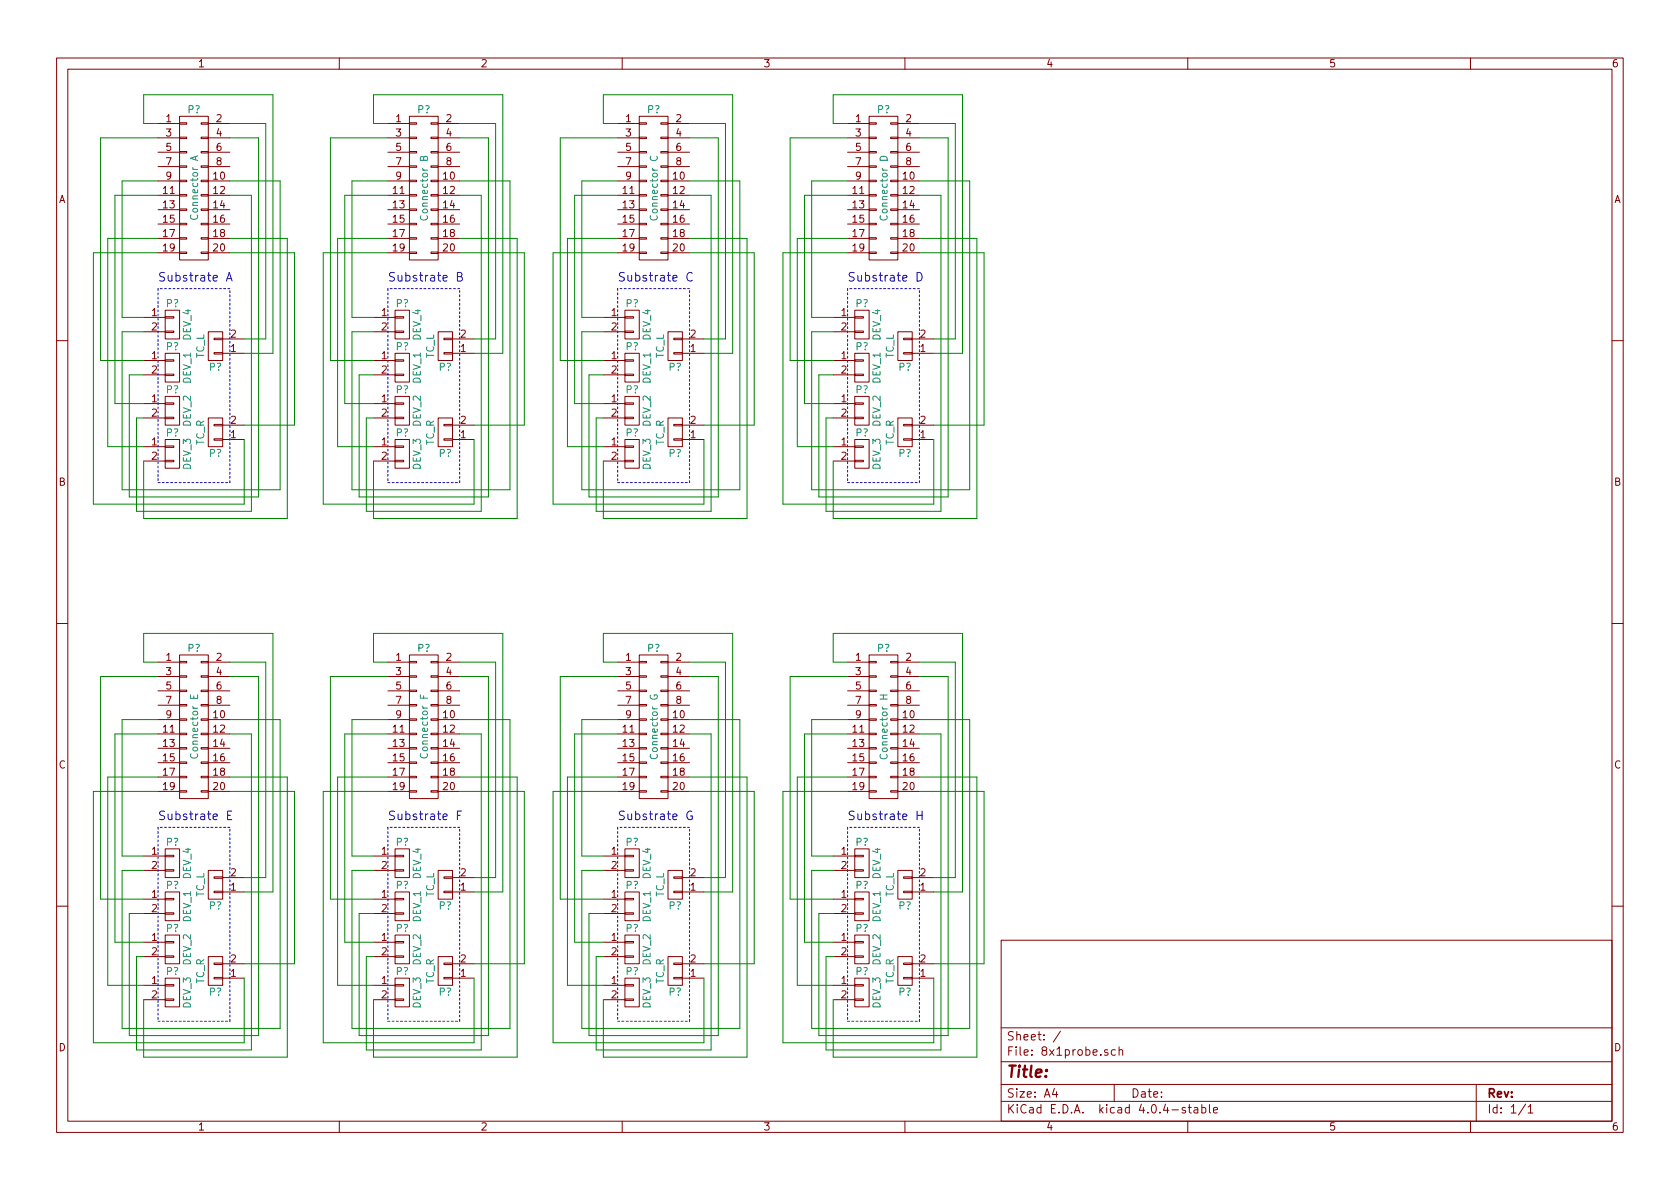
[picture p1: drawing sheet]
EESchema Schematic File Version 2
LIBS:power
LIBS:device
LIBS:transistors
LIBS:conn
LIBS:linear
LIBS:regul
LIBS:74xx
LIBS:cmos4000
LIBS:adc-dac
LIBS:memory
LIBS:xilinx
LIBS:microcontrollers
LIBS:dsp
LIBS:microchip
LIBS:analog_switches
LIBS:motorola
LIBS:texas
LIBS:intel
LIBS:audio
LIBS:interface
LIBS:digital-audio
LIBS:philips
LIBS:display
LIBS:cypress
LIBS:siliconi
LIBS:opto
LIBS:atmel
LIBS:contrib
LIBS:valves
LIBS:8x1probe-cache
EELAYER 25 0
EELAYER END
$Descr A4 11693 8268
encoding utf-8
Sheet 1 1
Title ""
Date ""
Rev ""
Comp ""
Comment1 ""
Comment2 ""
Comment3 ""
Comment4 ""
$EndDescr
$Comp
L CONN_01X02 P?
U 1 1
P 1200 6300
F 0 "P?" H 1200 6450 50  0000 C CNN
F 1 "DEV_1" V 1300 6300 50  0000 C CNN
F 2 "" H 1200 6300 50  0000 C CNN
F 3 "" H 1200 6300 50  0000 C CNN
	1    1200 6300
	1    0    0    -1  
$EndComp
$Comp
L CONN_01X02 P?
U 1 1
P 1200 6600
F 0 "P?" H 1200 6750 50  0000 C CNN
F 1 "DEV_2" V 1300 6600 50  0000 C CNN
F 2 "" H 1200 6600 50  0000 C CNN
F 3 "" H 1200 6600 50  0000 C CNN
	1    1200 6600
	1    0    0    -1  
$EndComp
$Comp
L CONN_01X02 P?
U 1 1
P 1200 6900
F 0 "P?" H 1200 7050 50  0000 C CNN
F 1 "DEV_3" V 1300 6900 50  0000 C CNN
F 2 "" H 1200 6900 50  0000 C CNN
F 3 "" H 1200 6900 50  0000 C CNN
	1    1200 6900
	1    0    0    -1  
$EndComp
$Comp
L CONN_01X02 P?
U 1 1
P 1500 6150
F 0 "P?" H 1500 6300 50  0000 C CNN
F 1 "TC_L" V 1600 6150 50  0000 C CNN
F 2 "" H 1500 6150 50  0000 C CNN
F 3 "" H 1500 6150 50  0000 C CNN
	1    1500 6150
	-1   0    0    1   
$EndComp
$Comp
L CONN_01X02 P?
U 1 1
P 1200 6000
F 0 "P?" H 1200 6150 50  0000 C CNN
F 1 "DEV_4" V 1300 6000 50  0000 C CNN
F 2 "" H 1200 6000 50  0000 C CNN
F 3 "" H 1200 6000 50  0000 C CNN
	1    1200 6000
	1    0    0    -1  
$EndComp
$Comp
L CONN_01X02 P?
U 1 1
P 1500 6750
F 0 "P?" H 1500 6900 50  0000 C CNN
F 1 "TC_R" V 1600 6750 50  0000 C CNN
F 2 "" H 1500 6750 50  0000 C CNN
F 3 "" H 1500 6750 50  0000 C CNN
	1    1500 6750
	-1   0    0    1   
$EndComp
Wire Notes Line
	1100 5750 1100 7100
Wire Notes Line
	1100 7100 1600 7100
Wire Notes Line
	1600 7100 1600 5750
Wire Notes Line
	1600 5750 1100 5750
Text Notes 1100 5700 0    60   ~ 0
Substrate E
$Comp
L CONN_02X10 P?
U 1 1
P 1350 5050
F 0 "P?" H 1350 5600 50  0000 C CNN
F 1 "Connector E" V 1350 5050 50  0000 C CNN
F 2 "" H 1350 3850 50  0000 C CNN
F 3 "" H 1350 3850 50  0000 C CNN
	1    1350 5050
	1    0    0    -1  
$EndComp
Wire Wire Line
	1700 6100 1850 6100
Wire Wire Line
	1850 6100 1850 4600
Wire Wire Line
	1850 4600 1600 4600
Wire Wire Line
	1700 6200 1900 6200
Wire Wire Line
	1900 6200 1900 4400
Wire Wire Line
	1900 4400 1000 4400
Wire Wire Line
	1000 4400 1000 4600
Wire Wire Line
	1000 4600 1100 4600
Wire Wire Line
	1700 6700 2050 6700
Wire Wire Line
	2050 6700 2050 5500
Wire Wire Line
	2050 5500 1600 5500
Wire Wire Line
	1700 6800 1700 7250
Wire Wire Line
	1700 7250 650  7250
Wire Wire Line
	650  7250 650  5500
Wire Wire Line
	650  5500 1100 5500
Wire Wire Line
	1000 6250 700  6250
Wire Wire Line
	700  6250 700  4700
Wire Wire Line
	700  4700 1100 4700
Wire Wire Line
	1000 6850 750  6850
Wire Wire Line
	750  6850 750  5400
Wire Wire Line
	750  5400 1100 5400
Wire Wire Line
	1000 6550 800  6550
Wire Wire Line
	800  6550 800  5100
Wire Wire Line
	800  5100 1100 5100
Wire Wire Line
	1000 5950 850  5950
Wire Wire Line
	850  5950 850  5000
Wire Wire Line
	850  5000 1100 5000
Wire Wire Line
	1000 6050 850  6050
Wire Wire Line
	850  6050 850  7150
Wire Wire Line
	850  7150 1950 7150
Wire Wire Line
	1950 7150 1950 5000
Wire Wire Line
	1950 5000 1600 5000
Wire Wire Line
	1000 6350 900  6350
Wire Wire Line
	900  6350 900  7200
Wire Wire Line
	900  7200 1800 7200
Wire Wire Line
	1800 7200 1800 4700
Wire Wire Line
	1800 4700 1600 4700
Wire Wire Line
	1000 6650 950  6650
Wire Wire Line
	950  6650 950  7300
Wire Wire Line
	950  7300 1750 7300
Wire Wire Line
	1750 7300 1750 5100
Wire Wire Line
	1750 5100 1600 5100
Wire Wire Line
	1000 6950 1000 7350
Wire Wire Line
	1000 7350 2000 7350
Wire Wire Line
	2000 7350 2000 5400
Wire Wire Line
	2000 5400 1600 5400
$Comp
L CONN_01X02 P?
U 1 1
P 1200 2550
F 0 "P?" H 1200 2700 50  0000 C CNN
F 1 "DEV_1" V 1300 2550 50  0000 C CNN
F 2 "" H 1200 2550 50  0000 C CNN
F 3 "" H 1200 2550 50  0000 C CNN
	1    1200 2550
	1    0    0    -1  
$EndComp
$Comp
L CONN_01X02 P?
U 1 1
P 1200 2850
F 0 "P?" H 1200 3000 50  0000 C CNN
F 1 "DEV_2" V 1300 2850 50  0000 C CNN
F 2 "" H 1200 2850 50  0000 C CNN
F 3 "" H 1200 2850 50  0000 C CNN
	1    1200 2850
	1    0    0    -1  
$EndComp
$Comp
L CONN_01X02 P?
U 1 1
P 1200 3150
F 0 "P?" H 1200 3300 50  0000 C CNN
F 1 "DEV_3" V 1300 3150 50  0000 C CNN
F 2 "" H 1200 3150 50  0000 C CNN
F 3 "" H 1200 3150 50  0000 C CNN
	1    1200 3150
	1    0    0    -1  
$EndComp
$Comp
L CONN_01X02 P?
U 1 1
P 1500 2400
F 0 "P?" H 1500 2550 50  0000 C CNN
F 1 "TC_L" V 1600 2400 50  0000 C CNN
F 2 "" H 1500 2400 50  0000 C CNN
F 3 "" H 1500 2400 50  0000 C CNN
	1    1500 2400
	-1   0    0    1   
$EndComp
$Comp
L CONN_01X02 P?
U 1 1
P 1200 2250
F 0 "P?" H 1200 2400 50  0000 C CNN
F 1 "DEV_4" V 1300 2250 50  0000 C CNN
F 2 "" H 1200 2250 50  0000 C CNN
F 3 "" H 1200 2250 50  0000 C CNN
	1    1200 2250
	1    0    0    -1  
$EndComp
$Comp
L CONN_01X02 P?
U 1 1
P 1500 3000
F 0 "P?" H 1500 3150 50  0000 C CNN
F 1 "TC_R" V 1600 3000 50  0000 C CNN
F 2 "" H 1500 3000 50  0000 C CNN
F 3 "" H 1500 3000 50  0000 C CNN
	1    1500 3000
	-1   0    0    1   
$EndComp
Wire Notes Line
	1100 2000 1100 3350
Wire Notes Line
	1100 3350 1600 3350
Wire Notes Line
	1600 3350 1600 2000
Wire Notes Line
	1600 2000 1100 2000
Text Notes 1100 1950 0    60   ~ 0
Substrate A
$Comp
L CONN_02X10 P?
U 1 1
P 1350 1300
F 0 "P?" H 1350 1850 50  0000 C CNN
F 1 "Connector A" V 1350 1300 50  0000 C CNN
F 2 "" H 1350 100 50  0000 C CNN
F 3 "" H 1350 100 50  0000 C CNN
	1    1350 1300
	1    0    0    -1  
$EndComp
Wire Wire Line
	1700 2350 1850 2350
Wire Wire Line
	1850 2350 1850 850 
Wire Wire Line
	1850 850  1600 850 
Wire Wire Line
	1700 2450 1900 2450
Wire Wire Line
	1900 2450 1900 650 
Wire Wire Line
	1900 650  1000 650 
Wire Wire Line
	1000 650  1000 850 
Wire Wire Line
	1000 850  1100 850 
Wire Wire Line
	1700 2950 2050 2950
Wire Wire Line
	2050 2950 2050 1750
Wire Wire Line
	2050 1750 1600 1750
Wire Wire Line
	1700 3050 1700 3500
Wire Wire Line
	1700 3500 650  3500
Wire Wire Line
	650  3500 650  1750
Wire Wire Line
	650  1750 1100 1750
Wire Wire Line
	1000 2500 700  2500
Wire Wire Line
	700  2500 700  950 
Wire Wire Line
	700  950  1100 950 
Wire Wire Line
	1000 3100 750  3100
Wire Wire Line
	750  3100 750  1650
Wire Wire Line
	750  1650 1100 1650
Wire Wire Line
	1000 2800 800  2800
Wire Wire Line
	800  2800 800  1350
Wire Wire Line
	800  1350 1100 1350
Wire Wire Line
	1000 2200 850  2200
Wire Wire Line
	850  2200 850  1250
Wire Wire Line
	850  1250 1100 1250
Wire Wire Line
	1000 2300 850  2300
Wire Wire Line
	850  2300 850  3400
Wire Wire Line
	850  3400 1950 3400
Wire Wire Line
	1950 3400 1950 1250
Wire Wire Line
	1950 1250 1600 1250
Wire Wire Line
	1000 2600 900  2600
Wire Wire Line
	900  2600 900  3450
Wire Wire Line
	900  3450 1800 3450
Wire Wire Line
	1800 3450 1800 950 
Wire Wire Line
	1800 950  1600 950 
Wire Wire Line
	1000 2900 950  2900
Wire Wire Line
	950  2900 950  3550
Wire Wire Line
	950  3550 1750 3550
Wire Wire Line
	1750 3550 1750 1350
Wire Wire Line
	1750 1350 1600 1350
Wire Wire Line
	1000 3200 1000 3600
Wire Wire Line
	1000 3600 2000 3600
Wire Wire Line
	2000 3600 2000 1650
Wire Wire Line
	2000 1650 1600 1650
$Comp
L CONN_01X02 P?
U 1 1
P 2800 6300
F 0 "P?" H 2800 6450 50  0000 C CNN
F 1 "DEV_1" V 2900 6300 50  0000 C CNN
F 2 "" H 2800 6300 50  0000 C CNN
F 3 "" H 2800 6300 50  0000 C CNN
	1    2800 6300
	1    0    0    -1  
$EndComp
$Comp
L CONN_01X02 P?
U 1 1
P 2800 6600
F 0 "P?" H 2800 6750 50  0000 C CNN
F 1 "DEV_2" V 2900 6600 50  0000 C CNN
F 2 "" H 2800 6600 50  0000 C CNN
F 3 "" H 2800 6600 50  0000 C CNN
	1    2800 6600
	1    0    0    -1  
$EndComp
$Comp
L CONN_01X02 P?
U 1 1
P 2800 6900
F 0 "P?" H 2800 7050 50  0000 C CNN
F 1 "DEV_3" V 2900 6900 50  0000 C CNN
F 2 "" H 2800 6900 50  0000 C CNN
F 3 "" H 2800 6900 50  0000 C CNN
	1    2800 6900
	1    0    0    -1  
$EndComp
$Comp
L CONN_01X02 P?
U 1 1
P 3100 6150
F 0 "P?" H 3100 6300 50  0000 C CNN
F 1 "TC_L" V 3200 6150 50  0000 C CNN
F 2 "" H 3100 6150 50  0000 C CNN
F 3 "" H 3100 6150 50  0000 C CNN
	1    3100 6150
	-1   0    0    1   
$EndComp
$Comp
L CONN_01X02 P?
U 1 1
P 2800 6000
F 0 "P?" H 2800 6150 50  0000 C CNN
F 1 "DEV_4" V 2900 6000 50  0000 C CNN
F 2 "" H 2800 6000 50  0000 C CNN
F 3 "" H 2800 6000 50  0000 C CNN
	1    2800 6000
	1    0    0    -1  
$EndComp
$Comp
L CONN_01X02 P?
U 1 1
P 3100 6750
F 0 "P?" H 3100 6900 50  0000 C CNN
F 1 "TC_R" V 3200 6750 50  0000 C CNN
F 2 "" H 3100 6750 50  0000 C CNN
F 3 "" H 3100 6750 50  0000 C CNN
	1    3100 6750
	-1   0    0    1   
$EndComp
Wire Notes Line
	2700 5750 2700 7100
Wire Notes Line
	2700 7100 3200 7100
Wire Notes Line
	3200 7100 3200 5750
Wire Notes Line
	3200 5750 2700 5750
Text Notes 2700 5700 0    60   ~ 0
Substrate F
$Comp
L CONN_02X10 P?
U 1 1
P 2950 5050
F 0 "P?" H 2950 5600 50  0000 C CNN
F 1 "Connector F" V 2950 5050 50  0000 C CNN
F 2 "" H 2950 3850 50  0000 C CNN
F 3 "" H 2950 3850 50  0000 C CNN
	1    2950 5050
	1    0    0    -1  
$EndComp
Wire Wire Line
	3300 6100 3450 6100
Wire Wire Line
	3450 6100 3450 4600
Wire Wire Line
	3450 4600 3200 4600
Wire Wire Line
	3300 6200 3500 6200
Wire Wire Line
	3500 6200 3500 4400
Wire Wire Line
	3500 4400 2600 4400
Wire Wire Line
	2600 4400 2600 4600
Wire Wire Line
	2600 4600 2700 4600
Wire Wire Line
	3300 6700 3650 6700
Wire Wire Line
	3650 6700 3650 5500
Wire Wire Line
	3650 5500 3200 5500
Wire Wire Line
	3300 6800 3300 7250
Wire Wire Line
	3300 7250 2250 7250
Wire Wire Line
	2250 7250 2250 5500
Wire Wire Line
	2250 5500 2700 5500
Wire Wire Line
	2600 6250 2300 6250
Wire Wire Line
	2300 6250 2300 4700
Wire Wire Line
	2300 4700 2700 4700
Wire Wire Line
	2600 6850 2350 6850
Wire Wire Line
	2350 6850 2350 5400
Wire Wire Line
	2350 5400 2700 5400
Wire Wire Line
	2600 6550 2400 6550
Wire Wire Line
	2400 6550 2400 5100
Wire Wire Line
	2400 5100 2700 5100
Wire Wire Line
	2600 5950 2450 5950
Wire Wire Line
	2450 5950 2450 5000
Wire Wire Line
	2450 5000 2700 5000
Wire Wire Line
	2600 6050 2450 6050
Wire Wire Line
	2450 6050 2450 7150
Wire Wire Line
	2450 7150 3550 7150
Wire Wire Line
	3550 7150 3550 5000
Wire Wire Line
	3550 5000 3200 5000
Wire Wire Line
	2600 6350 2500 6350
Wire Wire Line
	2500 6350 2500 7200
Wire Wire Line
	2500 7200 3400 7200
Wire Wire Line
	3400 7200 3400 4700
Wire Wire Line
	3400 4700 3200 4700
Wire Wire Line
	2600 6650 2550 6650
Wire Wire Line
	2550 6650 2550 7300
Wire Wire Line
	2550 7300 3350 7300
Wire Wire Line
	3350 7300 3350 5100
Wire Wire Line
	3350 5100 3200 5100
Wire Wire Line
	2600 6950 2600 7350
Wire Wire Line
	2600 7350 3600 7350
Wire Wire Line
	3600 7350 3600 5400
Wire Wire Line
	3600 5400 3200 5400
$Comp
L CONN_01X02 P?
U 1 1
P 2800 2550
F 0 "P?" H 2800 2700 50  0000 C CNN
F 1 "DEV_1" V 2900 2550 50  0000 C CNN
F 2 "" H 2800 2550 50  0000 C CNN
F 3 "" H 2800 2550 50  0000 C CNN
	1    2800 2550
	1    0    0    -1  
$EndComp
$Comp
L CONN_01X02 P?
U 1 1
P 2800 2850
F 0 "P?" H 2800 3000 50  0000 C CNN
F 1 "DEV_2" V 2900 2850 50  0000 C CNN
F 2 "" H 2800 2850 50  0000 C CNN
F 3 "" H 2800 2850 50  0000 C CNN
	1    2800 2850
	1    0    0    -1  
$EndComp
$Comp
L CONN_01X02 P?
U 1 1
P 2800 3150
F 0 "P?" H 2800 3300 50  0000 C CNN
F 1 "DEV_3" V 2900 3150 50  0000 C CNN
F 2 "" H 2800 3150 50  0000 C CNN
F 3 "" H 2800 3150 50  0000 C CNN
	1    2800 3150
	1    0    0    -1  
$EndComp
$Comp
L CONN_01X02 P?
U 1 1
P 3100 2400
F 0 "P?" H 3100 2550 50  0000 C CNN
F 1 "TC_L" V 3200 2400 50  0000 C CNN
F 2 "" H 3100 2400 50  0000 C CNN
F 3 "" H 3100 2400 50  0000 C CNN
	1    3100 2400
	-1   0    0    1   
$EndComp
$Comp
L CONN_01X02 P?
U 1 1
P 2800 2250
F 0 "P?" H 2800 2400 50  0000 C CNN
F 1 "DEV_4" V 2900 2250 50  0000 C CNN
F 2 "" H 2800 2250 50  0000 C CNN
F 3 "" H 2800 2250 50  0000 C CNN
	1    2800 2250
	1    0    0    -1  
$EndComp
$Comp
L CONN_01X02 P?
U 1 1
P 3100 3000
F 0 "P?" H 3100 3150 50  0000 C CNN
F 1 "TC_R" V 3200 3000 50  0000 C CNN
F 2 "" H 3100 3000 50  0000 C CNN
F 3 "" H 3100 3000 50  0000 C CNN
	1    3100 3000
	-1   0    0    1   
$EndComp
Wire Notes Line
	2700 2000 2700 3350
Wire Notes Line
	2700 3350 3200 3350
Wire Notes Line
	3200 3350 3200 2000
Wire Notes Line
	3200 2000 2700 2000
Text Notes 2700 1950 0    60   ~ 0
Substrate B
$Comp
L CONN_02X10 P?
U 1 1
P 2950 1300
F 0 "P?" H 2950 1850 50  0000 C CNN
F 1 "Connector B" V 2950 1300 50  0000 C CNN
F 2 "" H 2950 100 50  0000 C CNN
F 3 "" H 2950 100 50  0000 C CNN
	1    2950 1300
	1    0    0    -1  
$EndComp
Wire Wire Line
	3300 2350 3450 2350
Wire Wire Line
	3450 2350 3450 850 
Wire Wire Line
	3450 850  3200 850 
Wire Wire Line
	3300 2450 3500 2450
Wire Wire Line
	3500 2450 3500 650 
Wire Wire Line
	3500 650  2600 650 
Wire Wire Line
	2600 650  2600 850 
Wire Wire Line
	2600 850  2700 850 
Wire Wire Line
	3300 2950 3650 2950
Wire Wire Line
	3650 2950 3650 1750
Wire Wire Line
	3650 1750 3200 1750
Wire Wire Line
	3300 3050 3300 3500
Wire Wire Line
	3300 3500 2250 3500
Wire Wire Line
	2250 3500 2250 1750
Wire Wire Line
	2250 1750 2700 1750
Wire Wire Line
	2600 2500 2300 2500
Wire Wire Line
	2300 2500 2300 950 
Wire Wire Line
	2300 950  2700 950 
Wire Wire Line
	2600 3100 2350 3100
Wire Wire Line
	2350 3100 2350 1650
Wire Wire Line
	2350 1650 2700 1650
Wire Wire Line
	2600 2800 2400 2800
Wire Wire Line
	2400 2800 2400 1350
Wire Wire Line
	2400 1350 2700 1350
Wire Wire Line
	2600 2200 2450 2200
Wire Wire Line
	2450 2200 2450 1250
Wire Wire Line
	2450 1250 2700 1250
Wire Wire Line
	2600 2300 2450 2300
Wire Wire Line
	2450 2300 2450 3400
Wire Wire Line
	2450 3400 3550 3400
Wire Wire Line
	3550 3400 3550 1250
Wire Wire Line
	3550 1250 3200 1250
Wire Wire Line
	2600 2600 2500 2600
Wire Wire Line
	2500 2600 2500 3450
Wire Wire Line
	2500 3450 3400 3450
Wire Wire Line
	3400 3450 3400 950 
Wire Wire Line
	3400 950  3200 950 
Wire Wire Line
	2600 2900 2550 2900
Wire Wire Line
	2550 2900 2550 3550
Wire Wire Line
	2550 3550 3350 3550
Wire Wire Line
	3350 3550 3350 1350
Wire Wire Line
	3350 1350 3200 1350
Wire Wire Line
	2600 3200 2600 3600
Wire Wire Line
	2600 3600 3600 3600
Wire Wire Line
	3600 3600 3600 1650
Wire Wire Line
	3600 1650 3200 1650
$Comp
L CONN_01X02 P?
U 1 1
P 4400 6300
F 0 "P?" H 4400 6450 50  0000 C CNN
F 1 "DEV_1" V 4500 6300 50  0000 C CNN
F 2 "" H 4400 6300 50  0000 C CNN
F 3 "" H 4400 6300 50  0000 C CNN
	1    4400 6300
	1    0    0    -1  
$EndComp
$Comp
L CONN_01X02 P?
U 1 1
P 4400 6600
F 0 "P?" H 4400 6750 50  0000 C CNN
F 1 "DEV_2" V 4500 6600 50  0000 C CNN
F 2 "" H 4400 6600 50  0000 C CNN
F 3 "" H 4400 6600 50  0000 C CNN
	1    4400 6600
	1    0    0    -1  
$EndComp
$Comp
L CONN_01X02 P?
U 1 1
P 4400 6900
F 0 "P?" H 4400 7050 50  0000 C CNN
F 1 "DEV_3" V 4500 6900 50  0000 C CNN
F 2 "" H 4400 6900 50  0000 C CNN
F 3 "" H 4400 6900 50  0000 C CNN
	1    4400 6900
	1    0    0    -1  
$EndComp
$Comp
L CONN_01X02 P?
U 1 1
P 4700 6150
F 0 "P?" H 4700 6300 50  0000 C CNN
F 1 "TC_L" V 4800 6150 50  0000 C CNN
F 2 "" H 4700 6150 50  0000 C CNN
F 3 "" H 4700 6150 50  0000 C CNN
	1    4700 6150
	-1   0    0    1   
$EndComp
$Comp
L CONN_01X02 P?
U 1 1
P 4400 6000
F 0 "P?" H 4400 6150 50  0000 C CNN
F 1 "DEV_4" V 4500 6000 50  0000 C CNN
F 2 "" H 4400 6000 50  0000 C CNN
F 3 "" H 4400 6000 50  0000 C CNN
	1    4400 6000
	1    0    0    -1  
$EndComp
$Comp
L CONN_01X02 P?
U 1 1
P 4700 6750
F 0 "P?" H 4700 6900 50  0000 C CNN
F 1 "TC_R" V 4800 6750 50  0000 C CNN
F 2 "" H 4700 6750 50  0000 C CNN
F 3 "" H 4700 6750 50  0000 C CNN
	1    4700 6750
	-1   0    0    1   
$EndComp
Wire Notes Line
	4300 5750 4300 7100
Wire Notes Line
	4300 7100 4800 7100
Wire Notes Line
	4800 7100 4800 5750
Wire Notes Line
	4800 5750 4300 5750
Text Notes 4300 5700 0    60   ~ 0
Substrate G
$Comp
L CONN_02X10 P?
U 1 1
P 4550 5050
F 0 "P?" H 4550 5600 50  0000 C CNN
F 1 "Connector G" V 4550 5050 50  0000 C CNN
F 2 "" H 4550 3850 50  0000 C CNN
F 3 "" H 4550 3850 50  0000 C CNN
	1    4550 5050
	1    0    0    -1  
$EndComp
Wire Wire Line
	4900 6100 5050 6100
Wire Wire Line
	5050 6100 5050 4600
Wire Wire Line
	5050 4600 4800 4600
Wire Wire Line
	4900 6200 5100 6200
Wire Wire Line
	5100 6200 5100 4400
Wire Wire Line
	5100 4400 4200 4400
Wire Wire Line
	4200 4400 4200 4600
Wire Wire Line
	4200 4600 4300 4600
Wire Wire Line
	4900 6700 5250 6700
Wire Wire Line
	5250 6700 5250 5500
Wire Wire Line
	5250 5500 4800 5500
Wire Wire Line
	4900 6800 4900 7250
Wire Wire Line
	4900 7250 3850 7250
Wire Wire Line
	3850 7250 3850 5500
Wire Wire Line
	3850 5500 4300 5500
Wire Wire Line
	4200 6250 3900 6250
Wire Wire Line
	3900 6250 3900 4700
Wire Wire Line
	3900 4700 4300 4700
Wire Wire Line
	4200 6850 3950 6850
Wire Wire Line
	3950 6850 3950 5400
Wire Wire Line
	3950 5400 4300 5400
Wire Wire Line
	4200 6550 4000 6550
Wire Wire Line
	4000 6550 4000 5100
Wire Wire Line
	4000 5100 4300 5100
Wire Wire Line
	4200 5950 4050 5950
Wire Wire Line
	4050 5950 4050 5000
Wire Wire Line
	4050 5000 4300 5000
Wire Wire Line
	4200 6050 4050 6050
Wire Wire Line
	4050 6050 4050 7150
Wire Wire Line
	4050 7150 5150 7150
Wire Wire Line
	5150 7150 5150 5000
Wire Wire Line
	5150 5000 4800 5000
Wire Wire Line
	4200 6350 4100 6350
Wire Wire Line
	4100 6350 4100 7200
Wire Wire Line
	4100 7200 5000 7200
Wire Wire Line
	5000 7200 5000 4700
Wire Wire Line
	5000 4700 4800 4700
Wire Wire Line
	4200 6650 4150 6650
Wire Wire Line
	4150 6650 4150 7300
Wire Wire Line
	4150 7300 4950 7300
Wire Wire Line
	4950 7300 4950 5100
Wire Wire Line
	4950 5100 4800 5100
Wire Wire Line
	4200 6950 4200 7350
Wire Wire Line
	4200 7350 5200 7350
Wire Wire Line
	5200 7350 5200 5400
Wire Wire Line
	5200 5400 4800 5400
$Comp
L CONN_01X02 P?
U 1 1
P 4400 2550
F 0 "P?" H 4400 2700 50  0000 C CNN
F 1 "DEV_1" V 4500 2550 50  0000 C CNN
F 2 "" H 4400 2550 50  0000 C CNN
F 3 "" H 4400 2550 50  0000 C CNN
	1    4400 2550
	1    0    0    -1  
$EndComp
$Comp
L CONN_01X02 P?
U 1 1
P 4400 2850
F 0 "P?" H 4400 3000 50  0000 C CNN
F 1 "DEV_2" V 4500 2850 50  0000 C CNN
F 2 "" H 4400 2850 50  0000 C CNN
F 3 "" H 4400 2850 50  0000 C CNN
	1    4400 2850
	1    0    0    -1  
$EndComp
$Comp
L CONN_01X02 P?
U 1 1
P 4400 3150
F 0 "P?" H 4400 3300 50  0000 C CNN
F 1 "DEV_3" V 4500 3150 50  0000 C CNN
F 2 "" H 4400 3150 50  0000 C CNN
F 3 "" H 4400 3150 50  0000 C CNN
	1    4400 3150
	1    0    0    -1  
$EndComp
$Comp
L CONN_01X02 P?
U 1 1
P 4700 2400
F 0 "P?" H 4700 2550 50  0000 C CNN
F 1 "TC_L" V 4800 2400 50  0000 C CNN
F 2 "" H 4700 2400 50  0000 C CNN
F 3 "" H 4700 2400 50  0000 C CNN
	1    4700 2400
	-1   0    0    1   
$EndComp
$Comp
L CONN_01X02 P?
U 1 1
P 4400 2250
F 0 "P?" H 4400 2400 50  0000 C CNN
F 1 "DEV_4" V 4500 2250 50  0000 C CNN
F 2 "" H 4400 2250 50  0000 C CNN
F 3 "" H 4400 2250 50  0000 C CNN
	1    4400 2250
	1    0    0    -1  
$EndComp
$Comp
L CONN_01X02 P?
U 1 1
P 4700 3000
F 0 "P?" H 4700 3150 50  0000 C CNN
F 1 "TC_R" V 4800 3000 50  0000 C CNN
F 2 "" H 4700 3000 50  0000 C CNN
F 3 "" H 4700 3000 50  0000 C CNN
	1    4700 3000
	-1   0    0    1   
$EndComp
Wire Notes Line
	4300 2000 4300 3350
Wire Notes Line
	4300 3350 4800 3350
Wire Notes Line
	4800 3350 4800 2000
Wire Notes Line
	4800 2000 4300 2000
Text Notes 4300 1950 0    60   ~ 0
Substrate C
$Comp
L CONN_02X10 P?
U 1 1
P 4550 1300
F 0 "P?" H 4550 1850 50  0000 C CNN
F 1 "Connector C" V 4550 1300 50  0000 C CNN
F 2 "" H 4550 100 50  0000 C CNN
F 3 "" H 4550 100 50  0000 C CNN
	1    4550 1300
	1    0    0    -1  
$EndComp
Wire Wire Line
	4900 2350 5050 2350
Wire Wire Line
	5050 2350 5050 850 
Wire Wire Line
	5050 850  4800 850 
Wire Wire Line
	4900 2450 5100 2450
Wire Wire Line
	5100 2450 5100 650 
Wire Wire Line
	5100 650  4200 650 
Wire Wire Line
	4200 650  4200 850 
Wire Wire Line
	4200 850  4300 850 
Wire Wire Line
	4900 2950 5250 2950
Wire Wire Line
	5250 2950 5250 1750
Wire Wire Line
	5250 1750 4800 1750
Wire Wire Line
	4900 3050 4900 3500
Wire Wire Line
	4900 3500 3850 3500
Wire Wire Line
	3850 3500 3850 1750
Wire Wire Line
	3850 1750 4300 1750
Wire Wire Line
	4200 2500 3900 2500
Wire Wire Line
	3900 2500 3900 950 
Wire Wire Line
	3900 950  4300 950 
Wire Wire Line
	4200 3100 3950 3100
Wire Wire Line
	3950 3100 3950 1650
Wire Wire Line
	3950 1650 4300 1650
Wire Wire Line
	4200 2800 4000 2800
Wire Wire Line
	4000 2800 4000 1350
Wire Wire Line
	4000 1350 4300 1350
Wire Wire Line
	4200 2200 4050 2200
Wire Wire Line
	4050 2200 4050 1250
Wire Wire Line
	4050 1250 4300 1250
Wire Wire Line
	4200 2300 4050 2300
Wire Wire Line
	4050 2300 4050 3400
Wire Wire Line
	4050 3400 5150 3400
Wire Wire Line
	5150 3400 5150 1250
Wire Wire Line
	5150 1250 4800 1250
Wire Wire Line
	4200 2600 4100 2600
Wire Wire Line
	4100 2600 4100 3450
Wire Wire Line
	4100 3450 5000 3450
Wire Wire Line
	5000 3450 5000 950 
Wire Wire Line
	5000 950  4800 950 
Wire Wire Line
	4200 2900 4150 2900
Wire Wire Line
	4150 2900 4150 3550
Wire Wire Line
	4150 3550 4950 3550
Wire Wire Line
	4950 3550 4950 1350
Wire Wire Line
	4950 1350 4800 1350
Wire Wire Line
	4200 3200 4200 3600
Wire Wire Line
	4200 3600 5200 3600
Wire Wire Line
	5200 3600 5200 1650
Wire Wire Line
	5200 1650 4800 1650
$Comp
L CONN_01X02 P?
U 1 1
P 6000 6300
F 0 "P?" H 6000 6450 50  0000 C CNN
F 1 "DEV_1" V 6100 6300 50  0000 C CNN
F 2 "" H 6000 6300 50  0000 C CNN
F 3 "" H 6000 6300 50  0000 C CNN
	1    6000 6300
	1    0    0    -1  
$EndComp
$Comp
L CONN_01X02 P?
U 1 1
P 6000 6600
F 0 "P?" H 6000 6750 50  0000 C CNN
F 1 "DEV_2" V 6100 6600 50  0000 C CNN
F 2 "" H 6000 6600 50  0000 C CNN
F 3 "" H 6000 6600 50  0000 C CNN
	1    6000 6600
	1    0    0    -1  
$EndComp
$Comp
L CONN_01X02 P?
U 1 1
P 6000 6900
F 0 "P?" H 6000 7050 50  0000 C CNN
F 1 "DEV_3" V 6100 6900 50  0000 C CNN
F 2 "" H 6000 6900 50  0000 C CNN
F 3 "" H 6000 6900 50  0000 C CNN
	1    6000 6900
	1    0    0    -1  
$EndComp
$Comp
L CONN_01X02 P?
U 1 1
P 6300 6150
F 0 "P?" H 6300 6300 50  0000 C CNN
F 1 "TC_L" V 6400 6150 50  0000 C CNN
F 2 "" H 6300 6150 50  0000 C CNN
F 3 "" H 6300 6150 50  0000 C CNN
	1    6300 6150
	-1   0    0    1   
$EndComp
$Comp
L CONN_01X02 P?
U 1 1
P 6000 6000
F 0 "P?" H 6000 6150 50  0000 C CNN
F 1 "DEV_4" V 6100 6000 50  0000 C CNN
F 2 "" H 6000 6000 50  0000 C CNN
F 3 "" H 6000 6000 50  0000 C CNN
	1    6000 6000
	1    0    0    -1  
$EndComp
$Comp
L CONN_01X02 P?
U 1 1
P 6300 6750
F 0 "P?" H 6300 6900 50  0000 C CNN
F 1 "TC_R" V 6400 6750 50  0000 C CNN
F 2 "" H 6300 6750 50  0000 C CNN
F 3 "" H 6300 6750 50  0000 C CNN
	1    6300 6750
	-1   0    0    1   
$EndComp
Wire Notes Line
	5900 5750 5900 7100
Wire Notes Line
	5900 7100 6400 7100
Wire Notes Line
	6400 7100 6400 5750
Wire Notes Line
	6400 5750 5900 5750
Text Notes 5900 5700 0    60   ~ 0
Substrate H
$Comp
L CONN_02X10 P?
U 1 1
P 6150 5050
F 0 "P?" H 6150 5600 50  0000 C CNN
F 1 "Connector H" V 6150 5050 50  0000 C CNN
F 2 "" H 6150 3850 50  0000 C CNN
F 3 "" H 6150 3850 50  0000 C CNN
	1    6150 5050
	1    0    0    -1  
$EndComp
Wire Wire Line
	6500 6100 6650 6100
Wire Wire Line
	6650 6100 6650 4600
Wire Wire Line
	6650 4600 6400 4600
Wire Wire Line
	6500 6200 6700 6200
Wire Wire Line
	6700 6200 6700 4400
Wire Wire Line
	6700 4400 5800 4400
Wire Wire Line
	5800 4400 5800 4600
Wire Wire Line
	5800 4600 5900 4600
Wire Wire Line
	6500 6700 6850 6700
Wire Wire Line
	6850 6700 6850 5500
Wire Wire Line
	6850 5500 6400 5500
Wire Wire Line
	6500 6800 6500 7250
Wire Wire Line
	6500 7250 5450 7250
Wire Wire Line
	5450 7250 5450 5500
Wire Wire Line
	5450 5500 5900 5500
Wire Wire Line
	5800 6250 5500 6250
Wire Wire Line
	5500 6250 5500 4700
Wire Wire Line
	5500 4700 5900 4700
Wire Wire Line
	5800 6850 5550 6850
Wire Wire Line
	5550 6850 5550 5400
Wire Wire Line
	5550 5400 5900 5400
Wire Wire Line
	5800 6550 5600 6550
Wire Wire Line
	5600 6550 5600 5100
Wire Wire Line
	5600 5100 5900 5100
Wire Wire Line
	5800 5950 5650 5950
Wire Wire Line
	5650 5950 5650 5000
Wire Wire Line
	5650 5000 5900 5000
Wire Wire Line
	5800 6050 5650 6050
Wire Wire Line
	5650 6050 5650 7150
Wire Wire Line
	5650 7150 6750 7150
Wire Wire Line
	6750 7150 6750 5000
Wire Wire Line
	6750 5000 6400 5000
Wire Wire Line
	5800 6350 5700 6350
Wire Wire Line
	5700 6350 5700 7200
Wire Wire Line
	5700 7200 6600 7200
Wire Wire Line
	6600 7200 6600 4700
Wire Wire Line
	6600 4700 6400 4700
Wire Wire Line
	5800 6650 5750 6650
Wire Wire Line
	5750 6650 5750 7300
Wire Wire Line
	5750 7300 6550 7300
Wire Wire Line
	6550 7300 6550 5100
Wire Wire Line
	6550 5100 6400 5100
Wire Wire Line
	5800 6950 5800 7350
Wire Wire Line
	5800 7350 6800 7350
Wire Wire Line
	6800 7350 6800 5400
Wire Wire Line
	6800 5400 6400 5400
$Comp
L CONN_01X02 P?
U 1 1
P 6000 2550
F 0 "P?" H 6000 2700 50  0000 C CNN
F 1 "DEV_1" V 6100 2550 50  0000 C CNN
F 2 "" H 6000 2550 50  0000 C CNN
F 3 "" H 6000 2550 50  0000 C CNN
	1    6000 2550
	1    0    0    -1  
$EndComp
$Comp
L CONN_01X02 P?
U 1 1
P 6000 2850
F 0 "P?" H 6000 3000 50  0000 C CNN
F 1 "DEV_2" V 6100 2850 50  0000 C CNN
F 2 "" H 6000 2850 50  0000 C CNN
F 3 "" H 6000 2850 50  0000 C CNN
	1    6000 2850
	1    0    0    -1  
$EndComp
$Comp
L CONN_01X02 P?
U 1 1
P 6000 3150
F 0 "P?" H 6000 3300 50  0000 C CNN
F 1 "DEV_3" V 6100 3150 50  0000 C CNN
F 2 "" H 6000 3150 50  0000 C CNN
F 3 "" H 6000 3150 50  0000 C CNN
	1    6000 3150
	1    0    0    -1  
$EndComp
$Comp
L CONN_01X02 P?
U 1 1
P 6300 2400
F 0 "P?" H 6300 2550 50  0000 C CNN
F 1 "TC_L" V 6400 2400 50  0000 C CNN
F 2 "" H 6300 2400 50  0000 C CNN
F 3 "" H 6300 2400 50  0000 C CNN
	1    6300 2400
	-1   0    0    1   
$EndComp
$Comp
L CONN_01X02 P?
U 1 1
P 6000 2250
F 0 "P?" H 6000 2400 50  0000 C CNN
F 1 "DEV_4" V 6100 2250 50  0000 C CNN
F 2 "" H 6000 2250 50  0000 C CNN
F 3 "" H 6000 2250 50  0000 C CNN
	1    6000 2250
	1    0    0    -1  
$EndComp
$Comp
L CONN_01X02 P?
U 1 1
P 6300 3000
F 0 "P?" H 6300 3150 50  0000 C CNN
F 1 "TC_R" V 6400 3000 50  0000 C CNN
F 2 "" H 6300 3000 50  0000 C CNN
F 3 "" H 6300 3000 50  0000 C CNN
	1    6300 3000
	-1   0    0    1   
$EndComp
Wire Notes Line
	5900 2000 5900 3350
Wire Notes Line
	5900 3350 6400 3350
Wire Notes Line
	6400 3350 6400 2000
Wire Notes Line
	6400 2000 5900 2000
Text Notes 5900 1950 0    60   ~ 0
Substrate D
$Comp
L CONN_02X10 P?
U 1 1
P 6150 1300
F 0 "P?" H 6150 1850 50  0000 C CNN
F 1 "Connector D" V 6150 1300 50  0000 C CNN
F 2 "" H 6150 100 50  0000 C CNN
F 3 "" H 6150 100 50  0000 C CNN
	1    6150 1300
	1    0    0    -1  
$EndComp
Wire Wire Line
	6500 2350 6650 2350
Wire Wire Line
	6650 2350 6650 850 
Wire Wire Line
	6650 850  6400 850 
Wire Wire Line
	6500 2450 6700 2450
Wire Wire Line
	6700 2450 6700 650 
Wire Wire Line
	6700 650  5800 650 
Wire Wire Line
	5800 650  5800 850 
Wire Wire Line
	5800 850  5900 850 
Wire Wire Line
	6500 2950 6850 2950
Wire Wire Line
	6850 2950 6850 1750
Wire Wire Line
	6850 1750 6400 1750
Wire Wire Line
	6500 3050 6500 3500
Wire Wire Line
	6500 3500 5450 3500
Wire Wire Line
	5450 3500 5450 1750
Wire Wire Line
	5450 1750 5900 1750
Wire Wire Line
	5800 2500 5500 2500
Wire Wire Line
	5500 2500 5500 950 
Wire Wire Line
	5500 950  5900 950 
Wire Wire Line
	5800 3100 5550 3100
Wire Wire Line
	5550 3100 5550 1650
Wire Wire Line
	5550 1650 5900 1650
Wire Wire Line
	5800 2800 5600 2800
Wire Wire Line
	5600 2800 5600 1350
Wire Wire Line
	5600 1350 5900 1350
Wire Wire Line
	5800 2200 5650 2200
Wire Wire Line
	5650 2200 5650 1250
Wire Wire Line
	5650 1250 5900 1250
Wire Wire Line
	5800 2300 5650 2300
Wire Wire Line
	5650 2300 5650 3400
Wire Wire Line
	5650 3400 6750 3400
Wire Wire Line
	6750 3400 6750 1250
Wire Wire Line
	6750 1250 6400 1250
Wire Wire Line
	5800 2600 5700 2600
Wire Wire Line
	5700 2600 5700 3450
Wire Wire Line
	5700 3450 6600 3450
Wire Wire Line
	6600 3450 6600 950 
Wire Wire Line
	6600 950  6400 950 
Wire Wire Line
	5800 2900 5750 2900
Wire Wire Line
	5750 2900 5750 3550
Wire Wire Line
	5750 3550 6550 3550
Wire Wire Line
	6550 3550 6550 1350
Wire Wire Line
	6550 1350 6400 1350
Wire Wire Line
	5800 3200 5800 3600
Wire Wire Line
	5800 3600 6800 3600
Wire Wire Line
	6800 3600 6800 1650
Wire Wire Line
	6800 1650 6400 1650
$EndSCHEMATC
